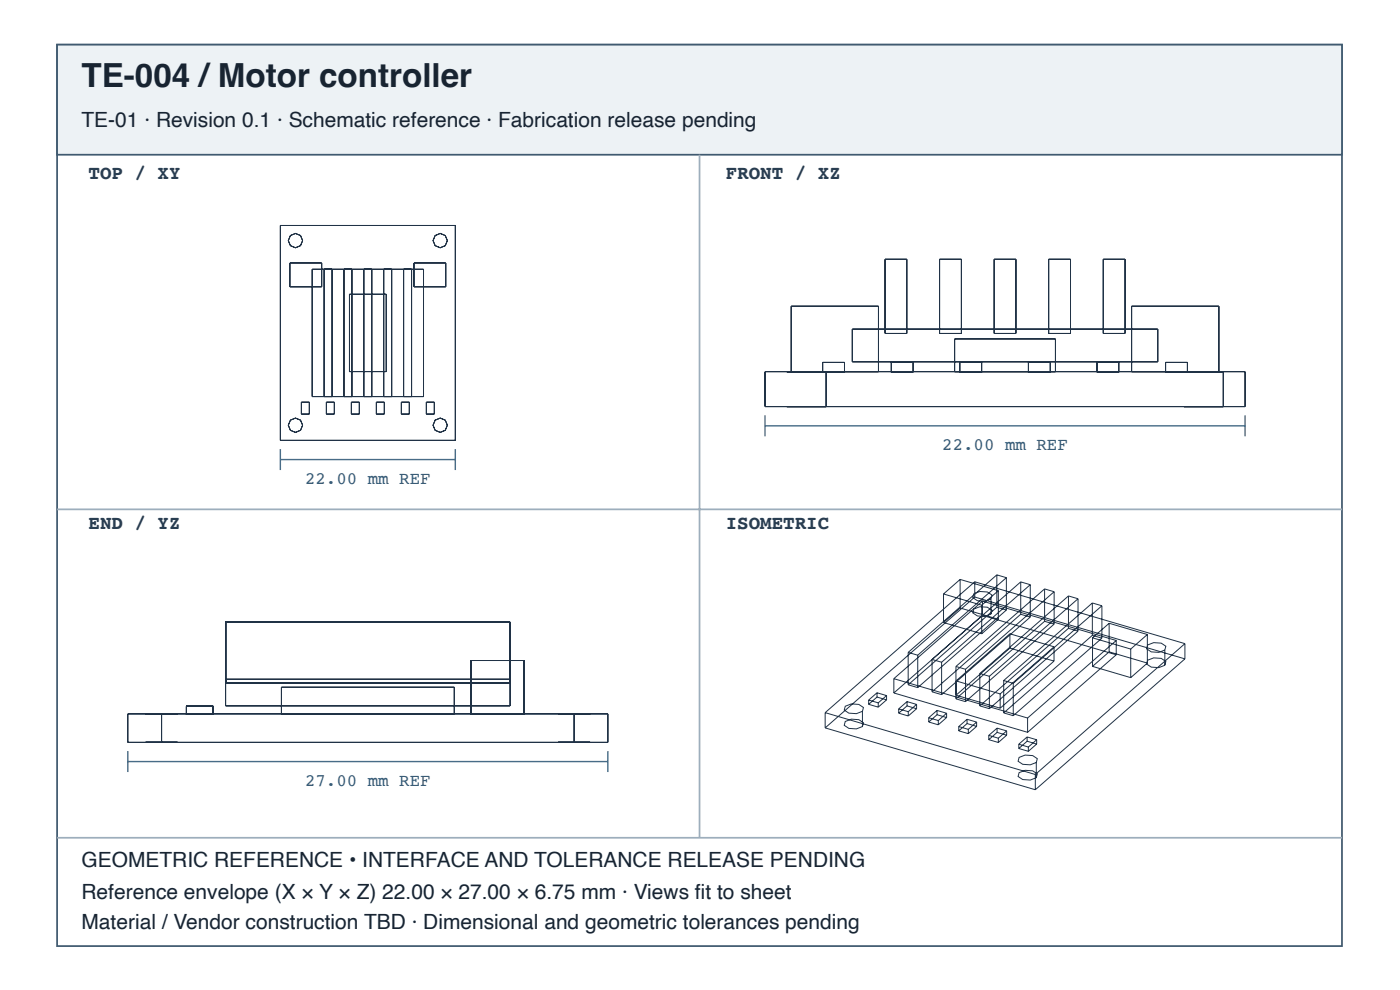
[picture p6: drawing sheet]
<svg xmlns="http://www.w3.org/2000/svg" width="297mm" height="210mm" viewBox="0 0 297 210" stroke-linecap="round" stroke-linejoin="round" font-family="sans-serif">
<path d="M12.1 9.5h272.6v191.1h-272.6z" fill="none" stroke="#405a70" stroke-width=".37"/>
<path d="M12.1 9.5h272.6v23.3h-272.6z" fill="#edf2f5"/>
<path d="M12.1 9.5h272.6v23.3h-272.6z" fill="none" stroke="#405a70" stroke-width=".37"/>
<path d="M148.4 32.8v144.8M12.1 108h272.6M12.1 177.6h272.6" fill="none" stroke="#9daebc" stroke-width=".37"/>
<g fill="none" stroke="#203246" stroke-width=".21">
<path d="M59.5 47.8h37.1v45.6h-37.1zM61.5 55.8h6.8v5h-6.8zM66.2 57.1h23.6v27h-23.6zM68.8 57.1v27M70.4 57.1v27M73 57.1v27M74.7 57.1v27M77.2 57.1v27M78.9 57.1v27M81.4 57.1v27M83.1 57.1v27M85.6 57.1v27"/>
<path d="M87.3 57.1v27M87.8 55.8h6.8v5h-6.8zM187.8 55h4.6v15.7h-4.6zM199.3 55h4.7v15.7h-4.7zM210.9 55h4.6v15.7h-4.6zM222.5 55h4.6v15.7h-4.6zM234.1 55h4.6v15.7h-4.6zM74.1 62.4h7.8v16.4h-7.8zM162.3 78.8h101.8v7.4h-101.8zM166.9 78.8h8.4zM167.9 78.8v-13.9h18.5v13.9M174.5 76.8h4.7v2.1h-4.7z"/>
<path d="M175.3 78.8v7.4M180.8 69.8h64.8v6.9h-64.8zM189.1 76.8h4.6v2.1h-4.6zM202.5 78.8v-6.9h21.4v6.9M203.6 76.8h4.7v2.1h-4.7zM218.2 76.8h4.6v2.1h-4.6zM232.7 76.8h4.7v2.1h-4.7zM240.1 78.8v-13.9h18.5v13.9M247.3 76.8h4.6v2.1h-4.6zM251.2 78.8h8.3zM259.5 78.8v7.4M63.9 85.3h1.7v2.5h-1.7z"/>
<path d="M69.2 85.3h1.7v2.5h-1.7zM74.5 85.3h1.7v2.5h-1.7zM79.8 85.3h1.7v2.5h-1.7zM85.1 85.3h1.7v2.5h-1.7zM90.5 85.3h1.6v2.5h-1.6zM166.9 86.2h8.4zM251.2 86.2h8.3zM47.9 131.9h60.3v17.8h-60.3zM192.7 138.3v6.9M192.7 138.3l2 .6M194.7 138.9v6.9M197.7 139.8l2.1 .6"/>
<path d="M197.7 139.8v6.9M200.2 125.9v6.1M200.2 132l8.1 2.4M200.2 125.9l8.1 2.4M203.7 122.8l-3.5 3.1M203.7 122.8v6.1M203.7 128.9l-3.5 3.1M203.7 128.9l8.1 2.4M203.7 122.8l8.1 2.4M206.6 125.9l1.3-.5 1.6 .1 1 .7-.3 .8-1.2 .5-1.6-.1-1-.7zM206.6 129.1l1.3-.5 1.6 .1 1 .7-.3 .8-1.2 .5-1.6-.1-1-.7zM206.8 123.3l-31.7 27.8"/>
<path d="M206.8 123.3v3.3M206.8 126.6l-31.7 27.7M206.8 123.3l44.6 13.2M206.8 126.6l44.6 13.1M208.3 128.3v6.1M208.4 127.4l-18.8 16.5M208.4 127.4v3.1M208.4 130.5l-18.8 16.4M208.4 130.5l28.4 8.3M208.4 127.4l28.4 8.4M210.2 127v3.2M211.5 121.9l-18.8 16.4"/>
<path d="M211.5 121.9v6.8M211.5 128.7l-18.8 16.5M211.5 128.7l2 .6M211.5 121.9l2 .6M211.8 125.2l-3.5 3.1M211.8 125.2v6.1M211.8 131.3l-3.5 3.1M213.5 122.5l-18.8 16.4M213.5 122.5v6.8M213.5 129.3l-18.8 16.5M214.3 134.4l-11.5 10 9.4 2.7M214.3 134.4v3"/>
<path d="M214.3 137.4l-11.5 10 9.4 2.7M214.3 137.4l9.3 2.8M214.3 134.4l9.3 2.7M216.5 130.2l2.1 .6M216.5 123.4l2.1 .6M216.5 123.4l-18.8 16.4M216.5 123.4v6.8M216.5 130.2l-18.8 16.5M218.6 124l-18.8 16.4M218.6 124v6.8M218.6 130.8l-18.8 16.5M221.6 124.9l2 .6"/>
<path d="M221.6 124.9l-18.8 16.4M221.6 124.9v6.8M221.6 131.7l-18.8 16.5M221.6 131.7l2 .6M223.6 137.1l-11.4 10M223.6 137.1v3.1M223.6 125.5l-18.8 16.4M223.6 125.5v6.8M223.6 132.3l-18.8 16.5M226.7 126.3l2 .6M226.7 133.2l2 .6M226.7 126.3l-18.8 16.5"/>
<path d="M226.7 126.3v6.9M226.7 133.2l-18.8 16.5M228.7 126.9l-18.8 16.5M228.7 126.9v6.9M228.7 133.8l-18.8 16.4M231.7 127.8l-18.8 16.5M231.7 127.8v6.9M231.7 134.7l-18.8 16.4M231.7 134.7l2.1 .6M231.7 127.8l2.1 .6M231.8 135.2v6.1M231.8 135.2l8.1 2.4"/>
<path d="M233.8 128.4l-18.8 16.5M233.8 128.4v6.9M233.8 135.3l-18.8 16.4M235.3 132.1l-3.5 3.1M235.3 132.1v6.1M235.3 138.2l-3.5 3.1M235.3 138.2l8.1 2.4M235.3 132.1l8.1 2.4M236.8 135.8l-18.8 16.4M236.8 135.8v3M236.8 138.8l-18.8 16.5M239.9 137.6v6.1"/>
<path d="M243.4 134.5l-3.5 3.1M243.4 134.5v6.1M243.5 136.7l1.3-.5 1.6 .2 .9 .6-.2 .8-1.3 .5-1.6-.1-.9-.6zM243.5 140l1.3-.5 1.6 .1 .9 .6-.2 .8-1.3 .5-1.6-.1-.9-.6zM247.1 137.8v3.2M251.4 136.5l-31.8 27.7M251.4 136.5v3.2M251.4 139.7l-31.8 27.7M27.1 151.3h101.9v6.1h-101.9zM30.9 151.3h6.8zM30.9 157.4h6.8zM34.3 151.3v6.1"/>
<path d="M39.6 149.7h5.6v1.7h-5.6zM47.9 144h60.3M47.9 144.7h60.3M59.7 151.3v-5.6h36.7v5.6M99.9 151.3v-11.3h11.3v11.3M118.4 151.3h6.8zM118.4 157.4h6.8zM121.8 151.3v6.1M175.1 151.1v3.2M175.1 154.3l44.5 13.1M175.1 151.1l44.5 13.1M179.3 149.7l1.3-.5 1.6 .1 1 .7-.2 .8-1.3 .5-1.6-.1-1-.7z"/>
<path d="M179.3 153l1.3-.5 1.6 .1 1 .6-.2 .8-1.3 .5-1.6-.1-1-.6zM183 150.8v3.2M184.3 148.4v.9M184.3 149.3l2 .6M184.3 148.4l2 .6M186.1 146.9l-1.8 1.5M186.1 146.9v.9M186.1 147.8l-1.8 1.5M186.1 147.8l2 .6M186.1 146.9l2 .6M186.3 149v.9M188.1 147.5l-1.8 1.5"/>
<path d="M188.1 147.5v.9M188.1 148.4l-1.8 1.5M189.6 143.9v3M189.6 146.9l28.4 8.4M189.6 143.9l28.4 8.3M190.7 150.3v.9M190.7 151.2l2 .6M190.7 150.3l2 .6M192.4 148.7l-1.7 1.6M192.4 148.7v1M192.4 149.7l-1.7 1.5M192.4 149.7l2.1 .6"/>
<path d="M192.4 148.7l2.1 .6M192.7 145.2l2 .6M192.7 150.9v.9M194.5 149.3l-1.8 1.6M194.5 149.3v1M194.5 150.3l-1.8 1.5M197 152.2l2.1 .6M197 152.2v.9M197 153.1l2.1 .6M197.7 146.7l2.1 .6M198.8 151.5l2 .6M198.8 150.6l-1.8 1.6"/>
<path d="M198.8 150.6v.9M198.8 151.5l-1.8 1.6M198.8 150.6l2 .6M199.1 152.8v.9M199.8 140.4v6.9M200.8 151.2l-1.7 1.6M200.8 151.2v.9M200.8 152.1l-1.7 1.6M202.8 141.3v6.9M202.8 148.2l2 .6M202.8 141.3l2 .6M203.4 154.9l2 .6"/>
<path d="M203.4 154v.9M203.4 154l2 .6M204.8 141.9v6.9M205.2 152.5l2 .6M205.2 152.5l-1.8 1.5M205.2 152.5v.9M205.2 153.4l-1.8 1.5M205.2 153.4l2 .6M205.4 154.6v.9M207.2 153.1l-1.8 1.5M207.2 153.1v.9M207.2 154l-1.8 1.5"/>
<path d="M207.9 142.8l2 .6M207.9 142.8v6.9M207.9 149.7l2 .5M209.8 156.8l2 .6M209.8 155.9v.9M209.8 155.9l2 .6M209.9 143.4v6.8M211.5 154.4l2.1 .6M211.5 154.4l-1.7 1.5M211.5 154.4v.9M211.5 155.3l-1.7 1.5M211.5 155.3l2.1 .6"/>
<path d="M211.8 156.5v.9M212.2 147.1v3M212.9 144.3l2.1 .6M212.9 151.1l2.1 .6M212.9 144.3v6.8M213.6 155l-1.8 1.5M213.6 155v.9M213.6 155.9l-1.8 1.5M215 144.9v6.8M216.1 158.7l2.1 .6M216.1 157.8l2.1 .6M216.1 157.8v.9"/>
<path d="M217.9 156.2l2 .6M217.9 157.1l2 .6M217.9 156.2l-1.8 1.6M217.9 156.2v.9M217.9 157.1l-1.8 1.6M218 152.2v3.1M218.2 158.4v.9M219.9 156.8l-1.7 1.6M219.9 156.8v.9M219.9 157.7l-1.7 1.6M223.6 140.2l-11.4 9.9M231.8 141.3l8.1 2.4"/>
<path d="M243.4 140.6l-3.5 3.1M216.2 160.6l1.3-.5 1.6 .1 1 .6-.3 .9-1.2 .4-1.6-.1-1-.6zM216.2 163.8l1.3-.5 1.6 .1 1 .7-.3 .8-1.2 .5-1.6-.1-1-.7zM219.6 164.2v3.2M219.8 161.7v3.2"/>
<circle cx="62.7" cy="51" r="1.52"/>
<circle cx="93.4" cy="51" r="1.52"/>
<circle cx="62.7" cy="90.2" r="1.52"/>
<circle cx="93.4" cy="90.2" r="1.52"/>
</g>
<path d="M59.5 95.2v4.5M59.5 97.4h37.1M96.6 95.2v4.5M162.3 88.1v4.4M162.3 90.3h101.8M264.1 88.1v4.4M27.1 159.2v4.5M129 159.2v4.5M27.1 161.5h101.9" fill="none" stroke="#466b86" stroke-width=".3"/>
<text font-size="7" fill="#182431" x="17.3" y="18.4">TE-004 /Motor controller</text>
<g font-size="4.4" fill="#182431">
<text x="17.3" y="26.9">TE-01 · Revision 0.1 · Schematic reference · Fabrication release pending</text>
<text x="17.3" y="183.9">GEOMETRIC REFERENCE • INTERFACE AND TOLERANCE RELEASE PENDING</text>
<text x="17.3" y="190.6">Reference envelope (X × Y × Z) 22.00 × 27.00 × 6.75 mm · Views fi t to sheet</text>
<text x="17.3" y="196.9">Material / Vendor construction TBD · Dimensional and geometric tolerances pending</text>
</g>
<g font-size="4.1" fill="#263d52">
<text x="18.8" y="38">TOP / XY</text>
<text x="154" y="38">FRONT / XZ</text>
<text x="18.8" y="112.1">END / YZ</text>
<text x="154" y="112.1">ISOMETRIC</text>
</g>
<g font-size="3.7" fill="#335b78">
<text x="199.9" y="95.5">22.00 mm REF</text>
<text x="64.7" y="102.6">22.00 mm REF</text>
<text x="64.7" y="166.6">27.00 mm REF</text>
</g>
</svg>
